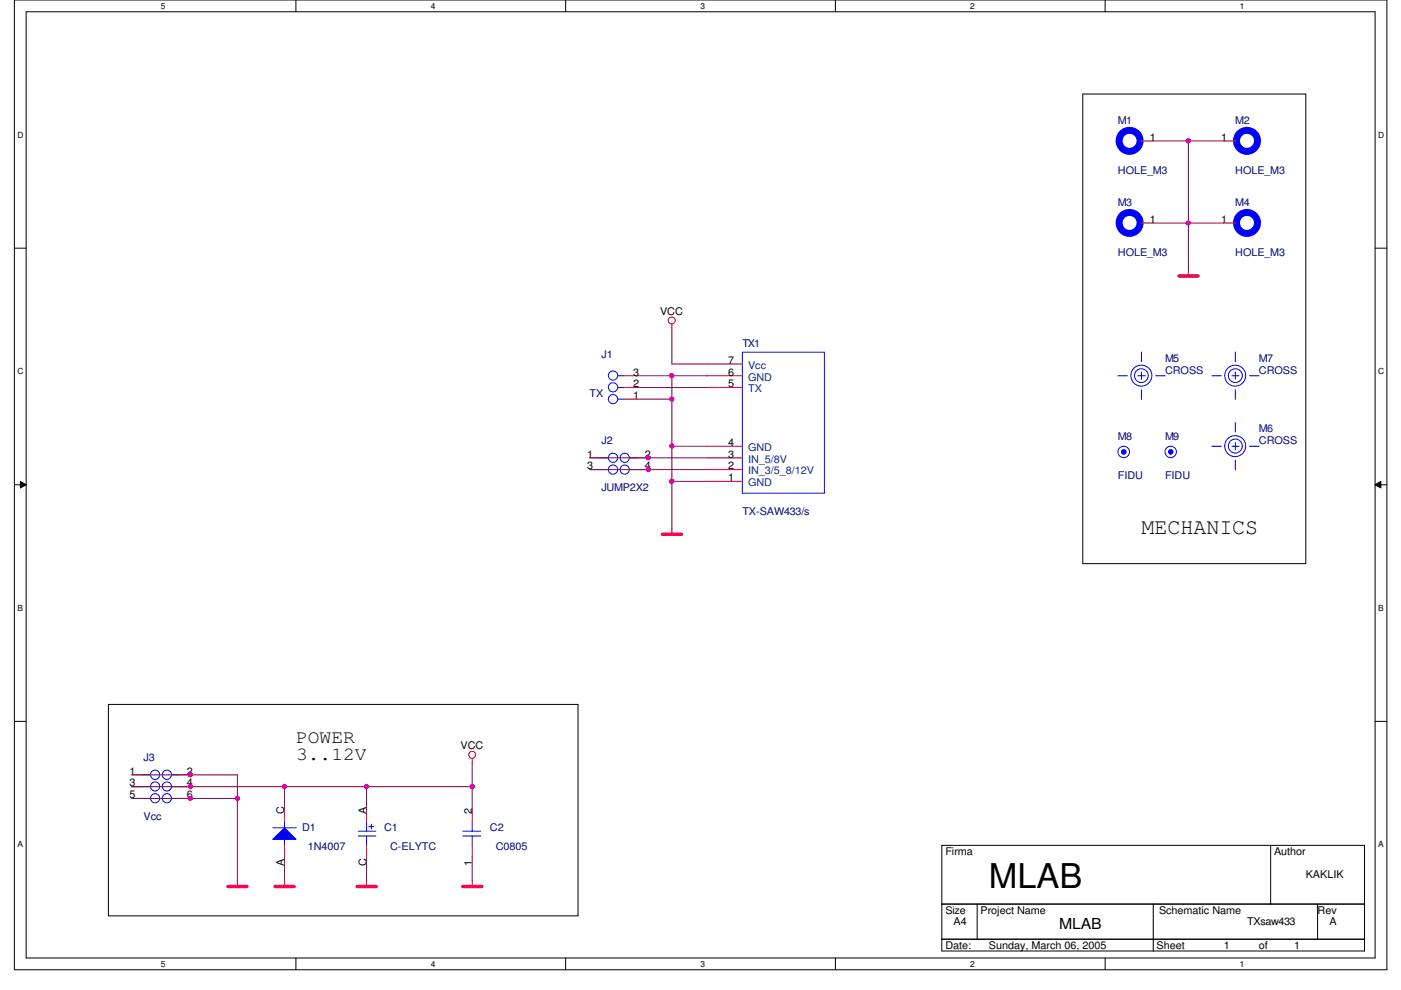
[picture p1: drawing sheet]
<svg xmlns="http://www.w3.org/2000/svg" width="297mm" height="210mm" viewBox="0 0 297 210" stroke-linecap="round" stroke-linejoin="round" font-family="sans-serif">
<path d="M3 0h291v205.6h-291zM5.5 2.5h286v200.6h-286z" fill="none" stroke="#000" stroke-width=".21"/>
<g fill="#fff">
<path d="M34.1 .3h1v2h-1z"/>
<path d="M34.1 203.4h1v2h-1z"/>
</g>
<path d="M62.7 0v2.5M62.7 203.1v2.5" fill="none" stroke="#000" stroke-width=".21"/>
<g fill="#fff">
<path d="M91.3 .3h1v2h-1z"/>
<path d="M91.3 203.4h1v2h-1z"/>
</g>
<path d="M119.9 0v2.5M119.9 203.1v2.5" fill="none" stroke="#000" stroke-width=".21"/>
<g fill="#fff">
<path d="M148.5 .3h1v2h-1z"/>
<path d="M148.5 203.4h1v2h-1z"/>
</g>
<path d="M177.1 0v2.5M177.1 203.1v2.5" fill="none" stroke="#000" stroke-width=".21"/>
<g fill="#fff">
<path d="M205.7 .3h1v2h-1z"/>
<path d="M205.7 203.4h1v2h-1z"/>
</g>
<path d="M234.3 0v2.5M234.3 203.1v2.5" fill="none" stroke="#000" stroke-width=".21"/>
<g fill="#fff">
<path d="M262.9 .3h1v2h-1z"/>
<path d="M262.9 203.4h1v2h-1z"/>
<path d="M3.7 27.6h1.2v1.9h-1.2z"/>
<path d="M292.2 27.6h1.3v1.9h-1.3z"/>
<path d="M3.7 77.7h1.2v2h-1.2z"/>
<path d="M292.2 77.7h1.3v2h-1.3z"/>
</g>
<path d="M3 52.6h2.5M291.5 52.6h2.5" fill="none" stroke="#000" stroke-width=".21"/>
<g fill="#fff">
<path d="M3.7 127.8h1.1v2h-1.1z"/>
<path d="M292.2 127.8h1.1v2h-1.1z"/>
</g>
<path d="M3 102.8h2.5M4.3 102.1l1.2 .7-1.2 .7zM291.5 102.8l1.3-.7v1.4zM291.5 102.8h2.5" fill="none" stroke="#000" stroke-width=".21"/>
<path d="M4.3 102.1l1.2 .7-1.2 .7zM291.5 102.8l1.3-.7v1.4z" fill="#000"/>
<g fill="#fff">
<path d="M3.7 178h1.1v2h-1.1z"/>
<path d="M292.2 178h1.1v2h-1.1z"/>
</g>
<path d="M229.6 19.9h47.3v99.6h-47.3zM3 153h2.5M23 149.4h99.6v44.8h-99.6zM291.5 153h2.5M199.7 179.2h89.6v22.4h-89.6zM269.4 179.2v12.5M199.7 191.7h89.6M199.7 199.1h89.6M207.2 191.7v7.5M244.5 191.7v10M279.4 191.7v7.5" fill="none" stroke="#000" stroke-width=".21"/>
<g fill="none" stroke="#f00" stroke-width=".21">
<path d="M252 57.3v1.2M142.4 68.7v1M142.4 112v1.3M100.1 160.8v1M50.3 186.7v1.3M60.3 186.7v1.3M77.7 186.7v1.3M100.1 186.7v1.3"/>
<circle cx="142.4" cy="67.9" r=".74"/>
<circle cx="100.1" cy="160" r=".73"/>
</g>
<path d="M250 58.5h4M140.5 113.3h4M48.3 188h4.1M58.3 188h4.1M75.7 188h4.1M98.1 188h4" fill="none" stroke="#f00" stroke-width=".72"/>
<path d="M57.8 175.5h5M60.3 174.2v1.3" fill="none" stroke="#00f" stroke-width=".21"/>
<path d="M57.8 178l2.5-2.5 2.5 2.5z" fill="#00f"/>
<g fill="none" stroke="#00f" stroke-width=".21">
<path d="M241.7 29.9h.3M261.9 29.9h.3M261.9 47.3h.3M131 79.7h1.5M157.4 74.7h17.4v29.9h-17.4zM237 79.7h2M241.3 79.7h1.5M242 74.6v2.1M242 78.9v1.5M245 79.7h2.1M256.9 79.7h2M261.2 79.7h1.5"/>
<path d="M261.9 74.6v2.1M261.9 78.9v1.5M264.9 79.7h2.1M127.5 97.1h1.5M127.5 99.6h1.5M131 84.6h1.5M131 82.2h1.5M133.4 97.1h1.6M133.4 99.6h1.6M242 82.6v2.1M256.9 94.6h2M261.2 94.6h1.5"/>
<path d="M261.9 82.6v2.1M261.9 89.6v2M261.9 93.8v1.5M261.9 97.6v2M264.9 94.6h2.1M30.4 164.3h1.5M30.4 166.8h1.5M30.4 169.3h1.5M36.4 164.3h1.5M36.4 166.8h1.5M36.4 169.3h1.5M57.8 178l2.5-2.5 2.5 2.5z"/>
<path d="M60.3 177.9v1.3M75.9 176.2h3.8M75.9 177.2h3.8M77.7 174.2v2.1M77.7 177.2v2.1M78.2 175.3h1M78.7 174.8v1M98.1 176.2h3.8M98.1 177.2h3.8M100.1 174.2v2M100.1 177.2v2"/>
<circle cx="130" cy="79.6" r=".99"/>
<circle cx="242" cy="79.6" r="2.23"/>
<circle cx="242" cy="79.6" r="1.46"/>
<circle cx="261.9" cy="79.6" r="2.23"/>
<circle cx="261.9" cy="79.7" r="1.47"/>
<circle cx="130" cy="82.1" r=".99"/>
<circle cx="130" cy="84.6" r=".99"/>
<circle cx="130" cy="97.1" r=".99"/>
<circle cx="130" cy="99.6" r=".99"/>
<circle cx="132.5" cy="97.1" r=".97"/>
<circle cx="132.5" cy="99.6" r=".97"/>
<circle cx="261.9" cy="94.6" r="2.23"/>
<circle cx="261.9" cy="94.6" r="1.49"/>
<circle cx="32.9" cy="164.3" r=".98"/>
<circle cx="32.9" cy="166.7" r=".97"/>
<circle cx="32.9" cy="169.2" r=".97"/>
<circle cx="35.4" cy="164.3" r=".98"/>
<circle cx="35.4" cy="166.7" r=".97"/>
<circle cx="35.4" cy="169.2" r=".97"/>
</g>
<g fill="none" stroke="#f00" stroke-width=".21">
<path d="M242 29.9h2.5M259.5 29.9h2.4M259.5 47.3h2.4M132.5 79.7h2.5M149.9 79.7h7.5M149.9 77.2h7.5M125 97.1h2.5M125 99.6h2.5M132.5 82.2h2.5M132.5 84.6h2.5M135 97.1h2.5M135 99.6h2.5"/>
<path d="M149.9 97.1h7.5M149.9 99.6h7.5M149.9 94.6h7.5M149.9 82.2h7.5M149.9 102.1h7.5M27.9 164.3h2.5M27.9 166.8h2.5M27.9 169.3h2.5M37.9 164.3h2.5M37.9 166.8h2.5M37.9 169.3h2.5M60.3 171.7v2.5"/>
<path d="M60.3 179.2v2.5M77.7 171.7v2.5M77.7 179.2v2.5M100.1 171.7v2.5M100.1 179.2v2.5"/>
</g>
<g fill="none" stroke="#00f" stroke-width="1.5">
<circle cx="239.5" cy="29.9" r="2.23"/>
<circle cx="264.4" cy="29.9" r="2.23"/>
<circle cx="264.4" cy="47.3" r="2.23"/>
</g>
<circle cx="238.3" cy="95.8" r=".49" fill="#00f"/>
<g fill="none" stroke="#00f" stroke-width=".21">
<path d="M241.7 47.3h.3"/>
<circle cx="238.3" cy="95.8" r="1.22"/>
<circle cx="238.3" cy="95.8" r=".49"/>
</g>
<circle cx="239.5" cy="47.3" r="2.23" fill="none" stroke="#00f" stroke-width="1.5"/>
<path d="M242 47.3h2.5" fill="none" stroke="#f00" stroke-width=".21"/>
<circle cx="248.2" cy="95.8" r=".49" fill="#00f"/>
<g fill="none" stroke="#00f" stroke-width=".21">
<circle cx="248.2" cy="95.8" r="1.21"/>
<circle cx="248.2" cy="95.8" r=".49"/>
</g>
<g fill="none" stroke="#7f003f" stroke-width=".21">
<path d="M244.5 29.9h15M252 29.9v27.4M244.5 47.3h15M135 79.7h14.9M142.4 69.7v7.5M142.4 79.7v32.3M142.4 77.2h7.5M125 97.1h24.9M125 99.6h24.9M135 84.6h7.5M135 82.2h14.9M142.4 94.6h7.5"/>
<path d="M142.4 102.1h7.5M27.9 166.8h72.3M27.9 164.3h22.5l-.1 22.4M27.9 169.3h22.5M60.3 166.8v4.9M77.7 166.8v5M100.1 161.8v10M60.3 181.7v5M77.7 181.7v5M100.1 181.7v5"/>
</g>
<circle cx="142.4" cy="102" r=".49" fill="#f0f"/>
<circle cx="142.4" cy="102" r=".49" fill="none" stroke="#f0f" stroke-width=".21"/>
<circle cx="142.4" cy="84.6" r=".48" fill="#f0f"/>
<circle cx="142.4" cy="84.6" r=".48" fill="none" stroke="#f0f" stroke-width=".21"/>
<circle cx="142.4" cy="94.6" r=".48" fill="#f0f"/>
<circle cx="142.4" cy="94.6" r=".48" fill="none" stroke="#f0f" stroke-width=".21"/>
<circle cx="142.4" cy="79.6" r=".49" fill="#f0f"/>
<circle cx="142.4" cy="79.6" r=".49" fill="none" stroke="#f0f" stroke-width=".21"/>
<circle cx="137.4" cy="97.1" r=".47" fill="#f0f"/>
<circle cx="137.4" cy="97.1" r=".47" fill="none" stroke="#f0f" stroke-width=".21"/>
<circle cx="137.4" cy="99.5" r=".48" fill="#f0f"/>
<circle cx="137.4" cy="99.5" r=".48" fill="none" stroke="#f0f" stroke-width=".21"/>
<circle cx="40.4" cy="166.8" r=".49" fill="#f0f"/>
<circle cx="40.4" cy="166.8" r=".49" fill="none" stroke="#f0f" stroke-width=".21"/>
<circle cx="60.3" cy="166.8" r=".48" fill="#f0f"/>
<circle cx="60.3" cy="166.8" r=".48" fill="none" stroke="#f0f" stroke-width=".21"/>
<circle cx="77.7" cy="166.8" r=".49" fill="#f0f"/>
<circle cx="77.7" cy="166.8" r=".49" fill="none" stroke="#f0f" stroke-width=".21"/>
<circle cx="100.1" cy="166.8" r=".48" fill="#f0f"/>
<circle cx="100.1" cy="166.8" r=".48" fill="none" stroke="#f0f" stroke-width=".21"/>
<circle cx="40.4" cy="164.3" r=".49" fill="#f0f"/>
<circle cx="40.4" cy="164.3" r=".49" fill="none" stroke="#f0f" stroke-width=".21"/>
<circle cx="50.3" cy="169.2" r=".47" fill="#f0f"/>
<circle cx="50.3" cy="169.2" r=".47" fill="none" stroke="#f0f" stroke-width=".21"/>
<circle cx="40.4" cy="169.2" r=".48" fill="#f0f"/>
<circle cx="40.4" cy="169.2" r=".48" fill="none" stroke="#f0f" stroke-width=".21"/>
<circle cx="251.9" cy="29.9" r=".49" fill="#f0f"/>
<circle cx="251.9" cy="29.9" r=".49" fill="none" stroke="#f0f" stroke-width=".21"/>
<circle cx="251.9" cy="47.3" r=".48" fill="#f0f"/>
<circle cx="251.9" cy="47.3" r=".48" fill="none" stroke="#f0f" stroke-width=".21"/>
<text font-size="7.2" x="209.7" y="188.2">MLAB</text>
<text font-size="4.7" x="242" y="113.2">MECHANICS</text>
<g font-size="4">
<text x="62.8" y="157.5">POWER</text>
<text x="62.8" y="161.2">3..12V</text>
</g>
<text font-size="3.2" x="224.6" y="197.1">MLAB</text>
<g font-size="2.2" fill="#00007f">
<text x="237" y="26.2">M1</text>
<text x="261.9" y="26.2">M2</text>
<text x="237" y="36.9">HOLE_M3</text>
<text x="261.9" y="36.9">HOLE_M3</text>
<text x="237" y="43.6">M3</text>
<text x="261.9" y="43.6">M4</text>
<text x="237" y="54.3">HOLE_M3</text>
<text x="261.9" y="54.3">HOLE_M3</text>
<text x="127.5" y="76">J1</text>
<text x="157.4" y="73.5">TX1</text>
<text x="247" y="76.7">M5</text>
<text x="266.9" y="76.7">M7</text>
<text x="247" y="79.2">CROSS</text>
<text x="266.9" y="79.2">CROSS</text>
<text x="125" y="84.2">TX</text>
<text x="127.5" y="94.1">J2</text>
<text x="237" y="93.4">M8</text>
<text x="247" y="93.4">M9</text>
<text x="266.9" y="91.7">M6</text>
<text x="266.9" y="94.1">CROSS</text>
<text x="237" y="101.6">FIDU</text>
<text x="247" y="101.6">FIDU</text>
<text x="127.5" y="104.1">JUMP2X2</text>
<text x="157.4" y="109.1">TX-SAW433/s</text>
<text x="30.4" y="161.3">J3</text>
<text x="30.4" y="173.8">Vcc</text>
<text x="64" y="176.3">D1</text>
<text x="81.4" y="176.3">C1</text>
<text x="103.9" y="176.3">C2</text>
<text x="65.3" y="180.3">1N4007</text>
<text x="82.7" y="180.3">C-ELYTC</text>
<text x="105.1" y="180.3">C0805</text>
</g>
<g font-size="2.2">
<text x="243.8" y="29.8">1</text>
<text x="258.9" y="29.8">1</text>
<text x="243.8" y="47.2">1</text>
<text x="258.9" y="47.2">1</text>
<text x="140" y="66.8">VCC</text>
<text x="154.4" y="77.1">7</text>
<text x="134.2" y="82.1">2</text>
<text x="134.2" y="79.6">3</text>
<text x="154.4" y="82.1">5</text>
<text x="154.4" y="79.6">6</text>
<text x="134.2" y="84.6">1</text>
<text x="154.4" y="94.6">4</text>
<text x="124.5" y="97">1</text>
<text x="124.5" y="99.5">3</text>
<text x="136.7" y="97">2</text>
<text x="136.7" y="99.5">4</text>
<text x="154.4" y="99.5">2</text>
<text x="154.4" y="97">3</text>
<text x="154.4" y="102">1</text>
<text x="97.7" y="158.9">VCC</text>
<text x="27.4" y="164.3">1</text>
<text x="27.4" y="166.8">3</text>
<text x="39.6" y="164.3">2</text>
<text x="39.6" y="166.8">4</text>
<text x="27.4" y="169.2">5</text>
<text x="39.6" y="169.2">6</text>
<text x="60.3" y="172.5" transform="rotate(-90 60.3 172.5)">C</text>
<text x="77.7" y="172.5" transform="rotate(-90 77.7 172.5)">A</text>
<text x="100.1" y="172.5" transform="rotate(-90 100.1 172.5)">2</text>
<text x="60.3" y="183.6" transform="rotate(-90 60.3 183.6)">A</text>
<text x="77.7" y="183.6" transform="rotate(-90 77.7 183.6)">C</text>
<text x="100.1" y="183.6" transform="rotate(-90 100.1 183.6)">1</text>
<text x="200.4" y="181.3">Firma</text>
<text x="270.1" y="181.3">Author</text>
<text x="276.9" y="186.2">KAKLIK</text>
<text x="200.4" y="193.7">Size</text>
<text x="202.2" y="196.2">A4</text>
<text x="207.9" y="193.7">Project Name</text>
<text x="245.7" y="193.7">Schematic Name</text>
<text x="264.4" y="196.2">TXsaw433</text>
<text x="279.4" y="193.7">Rev</text>
<text x="281.9" y="196.2">A</text>
<text x="200.4" y="201.2">Date:</text>
<text x="209.7" y="201.2">Sunday, March 06, 2005</text>
<text x="245.2" y="201.2">Sheet</text>
<text x="259.5" y="201.2">1</text>
<text x="266.9" y="201.2">of</text>
<text x="274.4" y="201.2">1</text>
</g>
<g font-size="2.2" fill="#003f7f">
<text x="158.6" y="78.2">Vcc</text>
<text x="158.6" y="83.2">TX</text>
<text x="158.6" y="80.7">GND</text>
<text x="158.6" y="95.6">GND</text>
<text x="158.6" y="98.1">IN_5/8V</text>
<text x="158.6" y="100.6">IN_3/5_8/12V</text>
<text x="158.6" y="103.1">GND</text>
</g>
<g font-size="1.8">
<text x="34.1" y="1.9">5</text>
<text x="91.3" y="1.9">4</text>
<text x="148.5" y="1.9">3</text>
<text x="205.7" y="1.9">2</text>
<text x="262.9" y="1.9">1</text>
<text x="3.7" y="29.2">D</text>
<text x="292.2" y="29.2">D</text>
<text x="3.7" y="79.3">C</text>
<text x="292.2" y="79.3">C</text>
<text x="3.7" y="129.5">B</text>
<text x="292.2" y="129.5">B</text>
<text x="3.7" y="179.6">A</text>
<text x="292.2" y="179.6">A</text>
<text x="34.1" y="205">5</text>
<text x="91.3" y="205">4</text>
<text x="148.5" y="205">3</text>
<text x="205.7" y="205">2</text>
<text x="262.9" y="205">1</text>
</g>
</svg>
